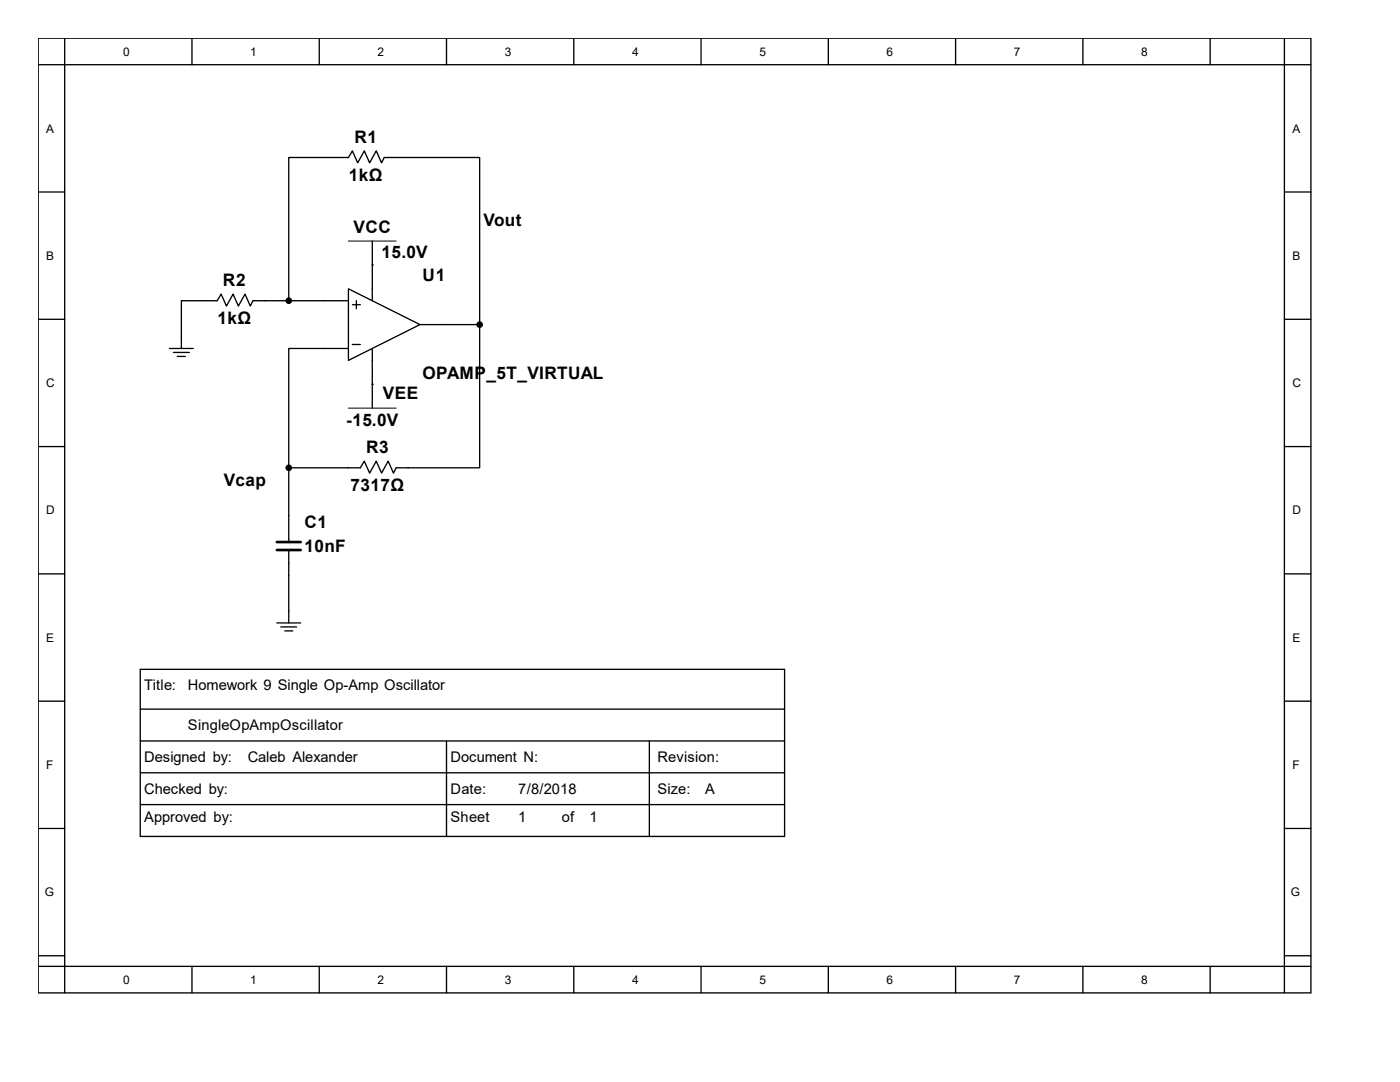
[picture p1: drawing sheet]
<svg xmlns="http://www.w3.org/2000/svg" width="279mm" height="216mm" viewBox="0 0 279 216" stroke-linecap="round" stroke-linejoin="round" font-family="sans-serif">
<g fill="none" stroke="#000" stroke-width=".26">
<path d="M7.6 7.6h254v190.5h-254zM7.6 12.9h254M12.9 7.6v190.5M38.3 7.6v5.3M63.7 7.6v5.3M89.1 7.6v5.3M114.5 7.6v5.3M139.9 7.6v5.3M165.3 7.6v5.3M190.7 7.6v5.3M216.1 7.6v5.3M241.5 7.6v5.3"/>
<path d="M256.3 7.6v190.5M7.6 38.3h5.3M256.3 38.3h5.3M69.5 57.6l14.3 7.2-14.3 7.1zM74.3 52.9h.1M74.3 48.1v11.9M7.6 63.7h5.3M33.8 69.5h4.8M34.6 70.3h3.2M35.4 71.1h1.6M57.6 60v-28.6h11.9l.8-1.3 1.1 2.4 1.3-2.4 1.1 2.4 1.3-2.4 1 2.4 .6-1.1h19v33.4M69.5 60h-19l-.5 1.1-1.1-2.4-1.3 2.4-1.1-2.4-1.3 2.4-1.1-2.4-.8 1.3h-7.1v9.5"/>
<path d="M69.5 69.5h-11.9v23.8M70.3 68.7h1.6M70.3 60.8h1.6M71.1 60v1.6M74.3 76.7h.1M74.3 69.5v11.9M83.8 64.8h11.9M95.7 64.8v28.5h-16.6l-.6 1.1-1-2.4-1.4 2.4-1-2.4-1.3 2.4-1.1-2.4-.8 1.3h-14.3M256.3 63.7h5.3M7.6 89.1h5.3M57.6 93.3v14.9M256.3 89.1h5.3"/>
<path d="M7.6 114.5h5.3M57.6 109.7v14.6M256.3 114.5h5.3M7.6 139.9h5.3M28 133.6h128.6v33.3h-128.6zM55.2 124.3h4.8M56 125.1h3.2M56.8 125.9h1.6M256.3 139.9h5.3M28 141.5h128.6M28 147.8h128.6M28 154.2h128.6"/>
<path d="M89.1 147.8v19.1M129.6 147.8v19.1M7.6 165.3h5.3M28 160.5h128.6M256.3 165.3h5.3M7.6 190.7h5.3M7.6 192.8h254M38.3 192.8v5.3M63.7 192.8v5.3M89.1 192.8v5.3M114.5 192.8v5.3M139.9 192.8v5.3"/>
<path d="M165.3 192.8v5.3M190.7 192.8v5.3M216.1 192.8v5.3M241.5 192.8v5.3M256.3 190.7h5.3"/>
</g>
<path d="M69.5 48.1h9.6M69.5 81.4h9.6" fill="none" stroke="#000" stroke-width=".2"/>
<path d="M55.2 108.2h4.8M55.2 109.7h4.8" fill="none" stroke="#000" stroke-width=".53"/>
<g fill="#000" stroke="#000" stroke-width=".26">
<circle cx="57.6" cy="60" r=".53"/>
<circle cx="95.7" cy="64.8" r=".53"/>
<circle cx="57.6" cy="93.3" r=".53"/>
</g>
<g font-size="3.4">
<text x="70.7" y="28.5">R1</text>
<text x="69.6" y="36.2">1kΩ</text>
<text x="70.5" y="46.5">VCC</text>
<text x="96.5" y="45.1">Vout</text>
<text x="76.1" y="51.5">15.0V</text>
<text x="44.5" y="57.1">R2</text>
<text x="84.3" y="56">U1</text>
<text x="43.4" y="64.7">1kΩ</text>
<text x="84.3" y="75.6">OPAMP_5T_VIRTUAL</text>
<text x="76.4" y="79.5">VEE</text>
<text x="69.1" y="85.1">-15.0V</text>
<text x="73.1" y="90.4">R3</text>
<text x="44.7" y="97">Vcap</text>
<text x="70" y="98">7317Ω</text>
<text x="60.7" y="105.5">C1</text>
<text x="60.7" y="110.2">10nF</text>
</g>
<g font-size="2.9">
<text x="28.8" y="137.8">Title:</text>
<text x="37.5" y="137.8">Homework 9 Single Op-Amp Oscillator</text>
<text x="37.5" y="145.7">SingleOpAmpOscillator</text>
<text x="28.8" y="152.1">Designed by:</text>
<text x="49.4" y="152.1">Caleb Alexander</text>
<text x="89.9" y="152.1">Document N:</text>
<text x="131.2" y="152.1">Revision:</text>
<text x="28.8" y="158.4">Checked by:</text>
<text x="89.9" y="158.4">Date:</text>
<text x="103.4" y="158.4">7/8/2018</text>
<text x="131.2" y="158.4">Size:</text>
<text x="140.7" y="158.4">A</text>
<text x="28.8" y="164">Approved by:</text>
<text x="89.9" y="164">Sheet</text>
<text x="103.4" y="164">1</text>
<text x="112.1" y="164">of</text>
<text x="117.7" y="164">1</text>
</g>
<g font-size="2.4">
<text x="24.6" y="11.1">0</text>
<text x="50" y="11.1">1</text>
<text x="75.4" y="11.1">2</text>
<text x="100.8" y="11.1">3</text>
<text x="126.2" y="11.1">4</text>
<text x="151.6" y="11.1">5</text>
<text x="177" y="11.1">6</text>
<text x="202.4" y="11.1">7</text>
<text x="227.8" y="11.1">8</text>
<text x="9.2" y="26.5">A</text>
<text x="257.9" y="26.5">A</text>
<text x="9.2" y="51.9">B</text>
<text x="257.9" y="51.9">B</text>
<text x="9.2" y="77.3">C</text>
<text x="257.9" y="77.3">C</text>
<text x="9.2" y="102.7">D</text>
<text x="257.9" y="102.7">D</text>
<text x="9.2" y="128.1">E</text>
<text x="257.9" y="128.1">E</text>
<text x="9.2" y="153.5">F</text>
<text x="257.9" y="153.5">F</text>
<text x="8.9" y="178.9">G</text>
<text x="257.6" y="178.9">G</text>
<text x="24.6" y="196.3">0</text>
<text x="50" y="196.3">1</text>
<text x="75.4" y="196.3">2</text>
<text x="100.8" y="196.3">3</text>
<text x="126.2" y="196.3">4</text>
<text x="151.6" y="196.3">5</text>
<text x="177" y="196.3">6</text>
<text x="202.4" y="196.3">7</text>
<text x="227.8" y="196.3">8</text>
</g>
</svg>
